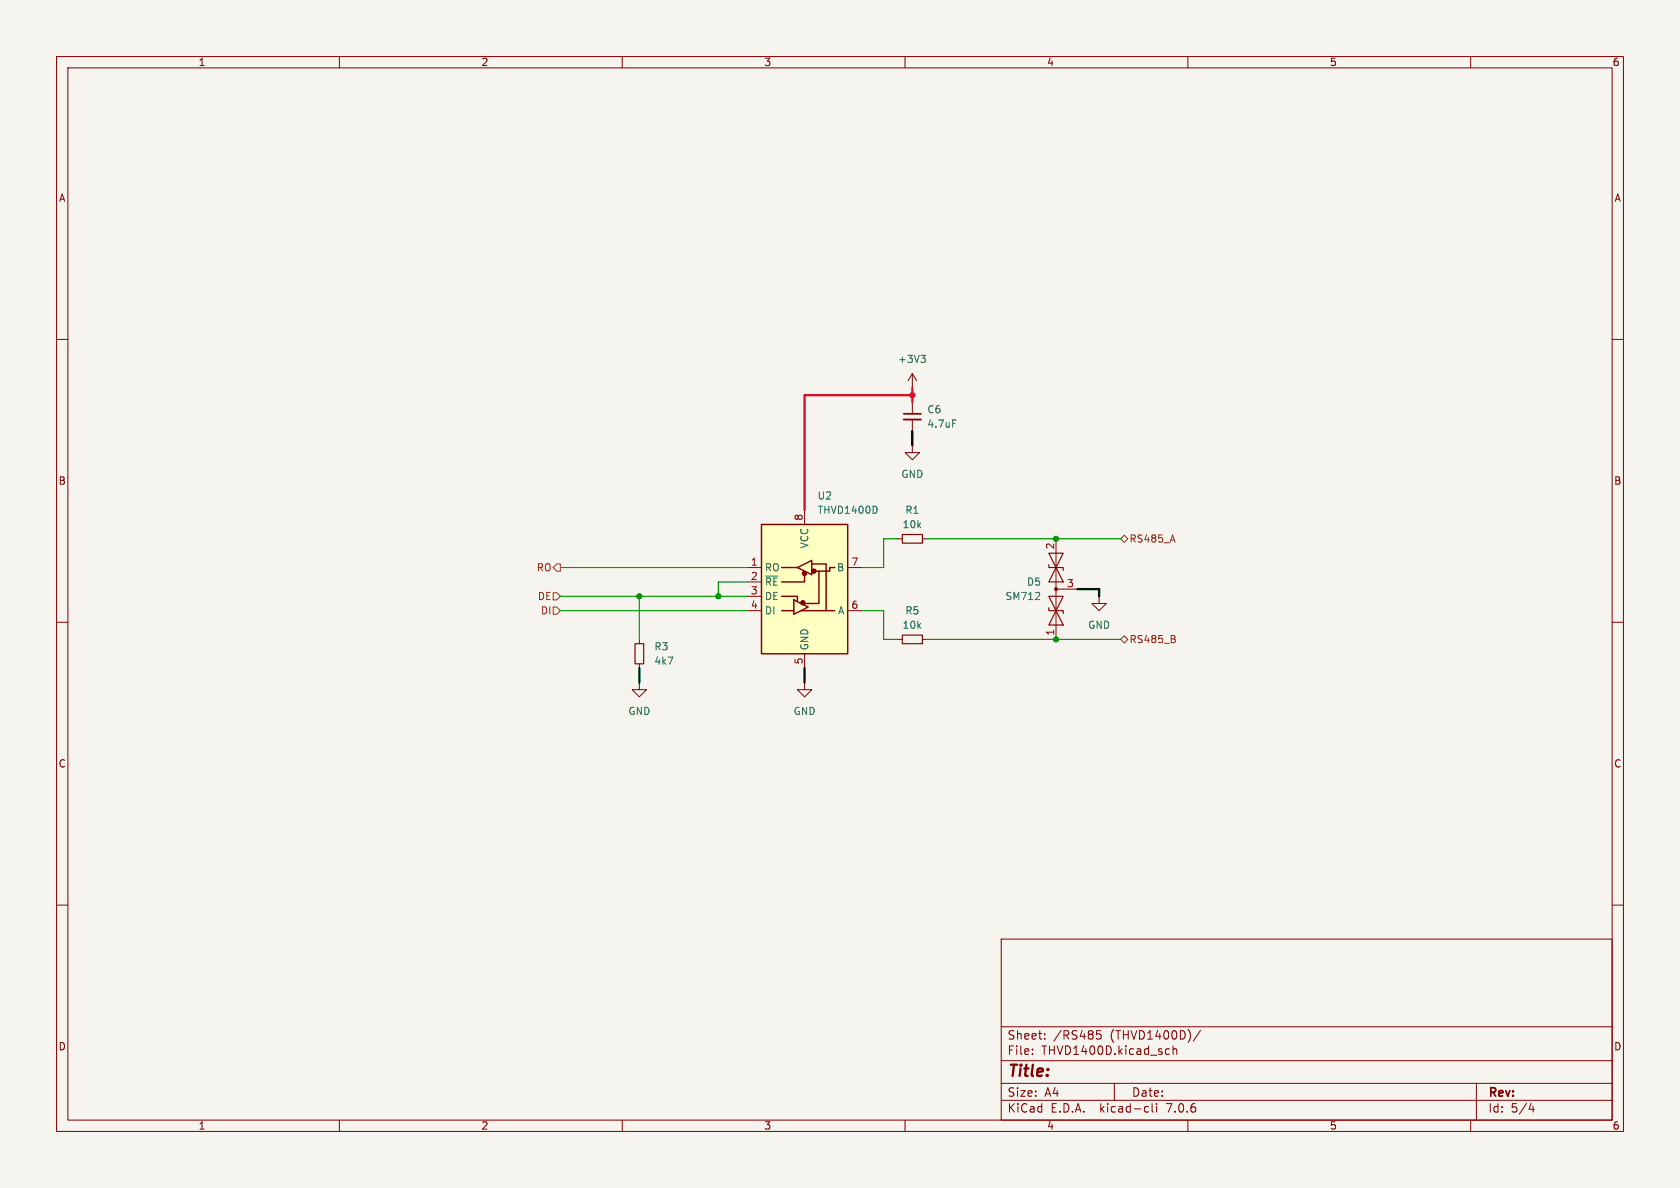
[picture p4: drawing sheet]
<svg xmlns="http://www.w3.org/2000/svg" width="297mm" height="210mm" viewBox="0 0 297 210" stroke-linecap="round" stroke-linejoin="round" font-family="sans-serif">
<path d="M0 0h297v210h-297z" fill="#f5f4ef" stroke="#f5f4ef" stroke-width=".18"/>
<g fill="none" stroke="#840000" stroke-width=".18">
<path d="M10 10h277v190h-277zM12 12h273v186h-273zM60 10v2M110 10v2M160 10v2M210 10v2M260 10v2M10 60h2M285 60h2M161.3 78.7v1.3h1.3l-1.3 1.3-1.3-1.3h1.3M161.3 66v2.6M161.3 71.1v2.1"/>
<path d="M161.3 74.2v2M161.3 66l-.8 1.3M161.3 66l.8 1.3M142.2 90.2v2.5M143.5 99.7h.1M158.7 95.3h.8M163.1 95.3h.7M186.7 95.3v17.7M10 110h2M113 113v.8M113 117.3v.8M132.1 100.3h2.5"/>
<path d="M132.1 102.9h2.5M132.1 105.4h2.5M132.1 108h2.5M142.2 115.6v2.5M149.9 100.3h2.5M149.9 108h2.5M158.7 113h.8M163.1 113h.7M186.7 104.1h3.8M194.3 105.4v1.3h1.3l-1.3 1.3-1.3-1.3h1.3M285 110h2M113 120.7v1.2h1.3l-1.3 1.3-1.2-1.3h1.2"/>
<path d="M142.2 120.7v1.2h1.3l-1.3 1.3-1.2-1.3h1.2M10 160h2M285 160h2M177 166h108v32h-108zM60 198v2M110 198v2M160 198v2M177 194.5h108M177 191.5h108M177 187.5h108M177 181.5h108M182.5 186.3v.1"/>
<path d="M182.5 185.5v.1M184.7 183.6v.1M184.7 182.8v.1M194.6 182.2h-.7l-.1 .7 .2-.1h.5l.2 .3-.1 .5-.2 .1-.6-.1M197 191.5v3M202.6 195.6l.4 .1M203 196.5l-.4 .1M203.7 195.1v1.3l.2 .2M204.5 195.1v.1M204.5 195.6v1M206.3 185.4l.4 .1M206.7 186.3l-.4 .1"/>
<path d="M207.4 185.5l.2-.1 .4 .1v.9M207.4 184.9v1.5M210 198v2M212.2 182.1l-1.2 2M260 198v2M261 191.5v6.5M270.7 195l-.4 1.1h.9M271 195.6v1"/>
</g>
<path d="M134.6 92.7h15.3v22.9h-15.3z" fill="#ffffc2" stroke="#ffffc2" stroke-width=".18"/>
<path d="M134.6 92.7h15.3v22.9h-15.3zM143.5 99.7h2.5v8.3M138.2 105.4h2.8v.6M138.2 108h2.1M138.2 100.3h2.8M140.3 106l2.6 1.3-2.6 1.3zM141 100.3l2.5-1.2v2.5zM141 106.1v.2M141.6 108h6M142.2 101.6v1.3h-4M144.8 101v5.7h-2.6M147.6 100.3h-.9v.7h-2.6" fill="none" stroke="#840000" stroke-width=".25"/>
<g fill="#840000" stroke="#840000" stroke-width=".25">
<circle cx="141.9" cy="106.6" r=".36"/>
<circle cx="142.2" cy="101.4" r=".36"/>
<circle cx="143.9" cy="101" r=".36"/>
</g>
<path d="M162.8 62.8h.8l-.4 .5M163.3 63.3l.3 .2v.3l-.3 .3M168.4 74.2h.6M154.9 89.7l.2 .3-.2 .6M183 106h.8M183.7 104.8v.5" fill="none" stroke="#006464" stroke-width=".18"/>
<path d="M159.8 74.2h3" fill="none" stroke="#840000" stroke-width=".33"/>
<path d="M159.8 73.2h3" fill="none" stroke="#840000" stroke-width=".3"/>
<path d="M159.5 94.5h3.6v1.5h-3.6zM185.4 99.8v.5h2.6v.5M185.4 97.8l2.6 5.1h-2.6l2.6-5.1zM112.3 113.8h1.5v3.5h-1.5zM159.5 112.3h3.6v1.5h-3.6zM185.4 107.4v.6h2.6v.5M185.4 105.4h2.6l-2.6 5.1h2.6z" fill="none" stroke="#840000" stroke-width=".2"/>
<circle cx="186.7" cy="104.1" r=".25" fill="#840000" stroke="#840000" stroke-width=".18"/>
<path d="M98.4 99.7h.7v1.3h-.7l-.6-.7zM198.1 95.3l.7-.7 .6 .7-.6 .6zM97.8 107.3h.6l.7 .7-.7 .6h-.6zM97.8 104.8h.6l.7 .6-.7 .6h-.6zM198.1 113l.7-.6 .6 .6-.6 .7zM207.7 113l.1 .2-.1 .3M207.7 112.5v.3" fill="none" stroke="#725600" stroke-width=".18"/>
<path d="M161.3 76.2v2.5M113 118.1v2.6M142.2 118.1v2.6M190.5 104.1h3.8v1.3" fill="none" stroke="#000" stroke-width=".41"/>
<path d="M158.7 95.3h-2.5v5h-3.8M163.8 95.3h34.3M99.1 105.4h33M99.1 108h33M99.1 100.3h33M113 105.4v7.6M132.1 102.9h-5.1v2.5M152.4 108h3.8v5h2.5M163.8 113h34.3" fill="none" stroke="#009600" stroke-width=".2"/>
<path d="M161.3 69.9h-19.1v20.3M161.3 68.6v2.5" fill="none" stroke="#ff0029" stroke-width=".41"/>
<g fill="#009600" stroke="#009600" stroke-width=".18">
<circle cx="186.7" cy="95.3" r=".46"/>
<circle cx="186.7" cy="113" r=".46"/>
<circle cx="113" cy="105.4" r=".46"/>
<circle cx="127" cy="105.4" r=".46"/>
</g>
<circle cx="161.3" cy="69.9" r=".46" fill="#ff0029" stroke="#ff0029" stroke-width=".18"/>
<text font-size="2.8" fill="#840000" x="178" y="190.9">Title:</text>
<g font-size="2.1" fill="#840000">
<text x="178" y="184">Sheet:</text>
<text x="186.2" y="184">/RS485</text>
<text x="196.3" y="184">(THVD1400D)/</text>
<text x="178" y="186.7">File:</text>
<text x="184.1" y="186.7">THVD1400D.kicad_sch</text>
<text x="178" y="196.9">KiCad</text>
<text x="178" y="194.1">Size:</text>
<text x="184.7" y="194.1">A4</text>
<text x="185.7" y="196.9">E.D.A.</text>
<text x="194.6" y="196.9">kicad-cli</text>
<text x="200" y="194.1">Date:</text>
<text x="206.5" y="196.9">7.0.6</text>
<text x="263" y="194.3">Rev:</text>
<text x="263" y="196.9">Id:</text>
<text x="267.1" y="196.9">5/4</text>
</g>
<g font-size="1.8" fill="#840000">
<text x="35" y="11.9">1</text>
<text x="85" y="11.9">2</text>
<text x="135" y="11.9">3</text>
<text x="185" y="11.9">4</text>
<text x="235" y="11.9">5</text>
<text x="285" y="11.9">6</text>
<text x="10.3" y="35.9">A</text>
<text x="285.3" y="35.9">A</text>
<text x="10.3" y="85.9">B</text>
<text x="285.3" y="85.9">B</text>
<text x="10.3" y="135.9">C</text>
<text x="285.3" y="135.9">C</text>
<text x="10.3" y="185.9">D</text>
<text x="285.3" y="185.9">D</text>
<text x="35" y="199.9">1</text>
<text x="85" y="199.9">2</text>
<text x="135" y="199.9">3</text>
<text x="185" y="199.9">4</text>
<text x="235" y="199.9">5</text>
<text x="285" y="199.9">6</text>
</g>
<g font-size="1.8" fill="#006464">
<text x="158.6" y="64.4">+3V3</text>
<text x="163.8" y="73.3">C6</text>
<text x="163.8" y="75.8">4.7uF</text>
<text x="144.4" y="88.5">U2</text>
<text x="159.3" y="84.7">GND</text>
<text x="144.4" y="91">THVD1400D</text>
<text x="159.5" y="93.6">10k</text>
<text x="159.9" y="91">R1</text>
<text x="135.1" y="101.2">RO</text>
<text x="143.1" y="97" transform="rotate(-90 143.1 97)">VCC</text>
<text x="147.9" y="101.2">B</text>
<text x="135.1" y="103.7">~{RE}</text>
<text x="135.1" y="106.3">DE</text>
<text x="177.6" y="106.3">SM712</text>
<text x="181.5" y="103.7">D5</text>
<text x="135.1" y="108.8">DI</text>
<text x="148.1" y="108.8">A</text>
<text x="159.5" y="111.4">10k</text>
<text x="159.9" y="108.8">R5</text>
<text x="192.3" y="111.4">GND</text>
<text x="115.6" y="115.2">R3</text>
<text x="115.6" y="117.7">4k7</text>
<text x="143.1" y="115.1" transform="rotate(-90 143.1 115.1)">GND</text>
<text x="111" y="126.6">GND</text>
<text x="140.2" y="126.6">GND</text>
</g>
<g font-size="1.8" fill="#a90000">
<text x="142" y="92.1" transform="rotate(-90 142 92.1)">8</text>
<text x="132.6" y="100.1">1</text>
<text x="150.4" y="100.1">7</text>
<text x="186.4" y="97.2" transform="rotate(-90 186.4 97.2)">2</text>
<text x="132.6" y="102.6">2</text>
<text x="132.6" y="105.2">3</text>
<text x="132.6" y="107.7">4</text>
<text x="150.4" y="107.7">6</text>
<text x="188.5" y="103.9">3</text>
<text x="186.4" y="112.5" transform="rotate(-90 186.4 112.5)">1</text>
<text x="142" y="117.5" transform="rotate(-90 142 117.5)">5</text>
</g>
<g font-size="1.8" fill="#725600">
<text x="94.8" y="101.2">RO</text>
<text x="199.6" y="96.1">RS485_A</text>
<text x="95" y="106.3">DE</text>
<text x="95.5" y="108.8">DI</text>
<text x="199.6" y="113.9">RS485_B</text>
</g>
</svg>
